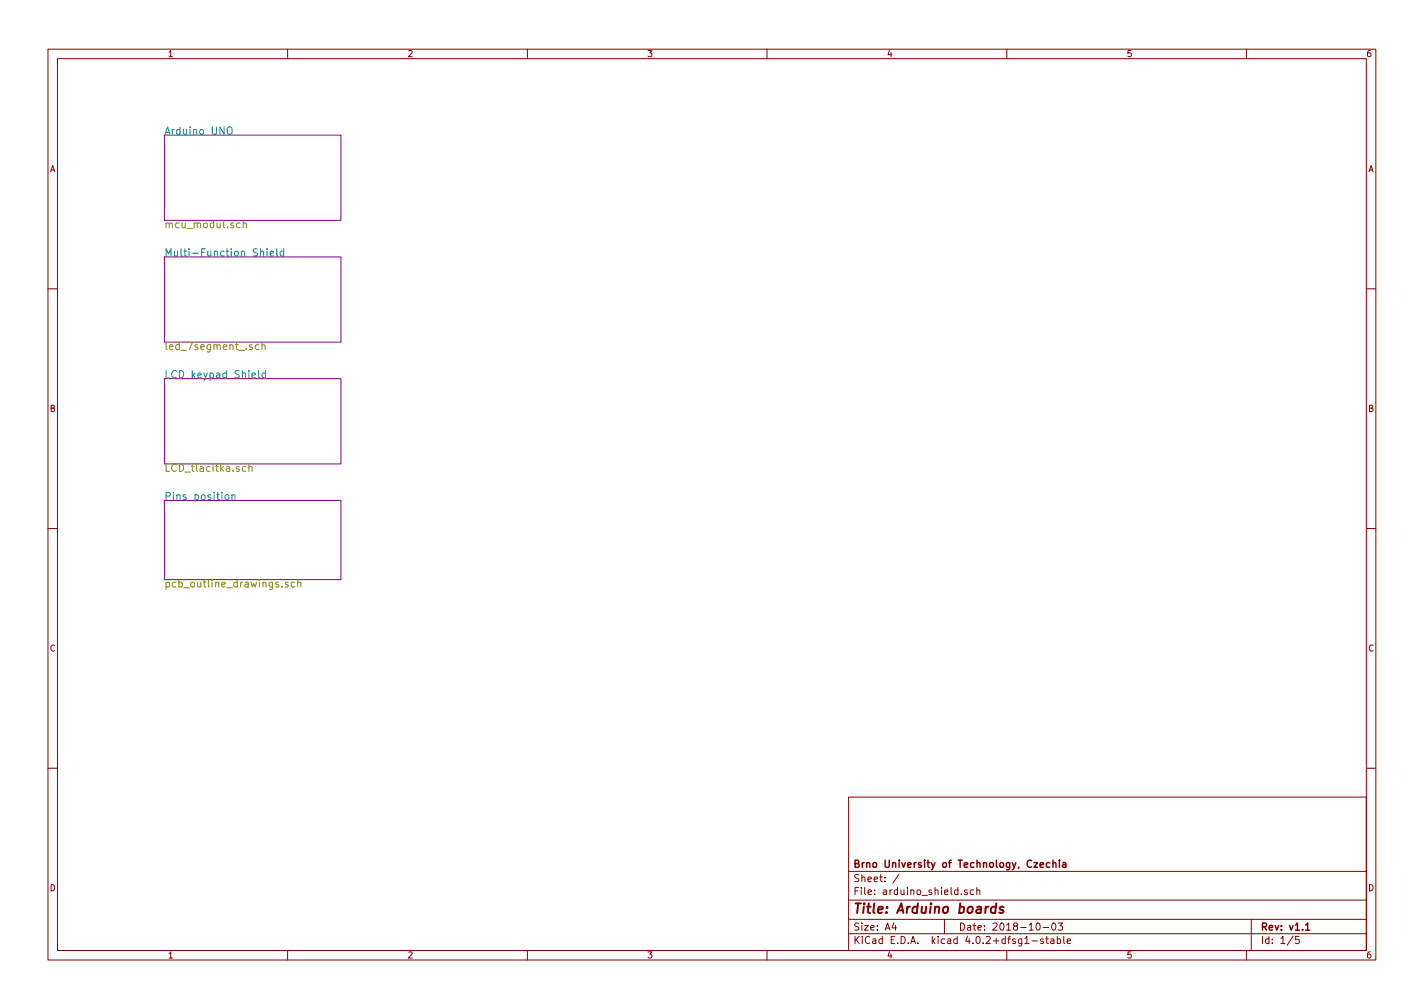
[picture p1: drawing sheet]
<svg xmlns="http://www.w3.org/2000/svg" width="297mm" height="210mm" viewBox="0 0 297 210" stroke-linecap="round" stroke-linejoin="round" font-family="sans-serif">
<g fill="none" stroke="#840000" stroke-width=".21">
<path d="M10 10.3h277v189.9h-277zM12 12.2h273v186.1h-273zM60 10.3v1.9M110 10.3v1.9M160 10.3v1.9M210 10.3v1.9M260 10.3v1.9M10 60.2h2M285 60.2h2M10 110.3h2M285 110.3h2M10 160.2h2"/>
<path d="M177 166.3h108v32h-108zM285 160.2h2M60 198.3v1.9M110 198.3v1.9M160 198.3v1.9M177 194.8h108M177 191.8h108M177 187.8h108M177 181.8h108M186.4 192.5l-.3 1h.9M186.8 193v1M187.5 182.3l-1.3 2"/>
<path d="M197 191.8v3M200.5 186.5v.1M201.8 185.7l-.4-.1-.2 .2v.2l.6 .2v.3h-.6M203.1 185.7l-.4-.1-.3 .3 .1 .6 .2 .1 .4-.1M203.8 185.7l.2-.1 .3 .1 .1 .9M203.8 185.1v1.5M210 198.3v1.9M215.3 196.3h1.1M216.3 192.7l.2-.2a.8 .8 0 0 1 .5 .8 .8 .8 0 0 1-.5 .7l-.4-.5zM217.6 193.5h1.1M217.6 195.9l-.3-.1-.3 .2 .1 .3 .5 .1v.3h-.6M218.1 195.8h.6"/>
<path d="M218.3 195.3v1.3l.4 .2M219.2 195.9h.6v.9M219.5 192.7l.2-.2a.8 .8 0 0 1 .6 .8 .8 .8 0 0 1-.6 .7l-.3-.5zM219.8 196.2l-.4 .1-.3 .2 .3 .3 .4-.1M220.5 195.9l.5-.1 .3 .3-.2 .6h-.6M220.5 195.3v1.5M220.7 192.5h1l-.5 .6 .4 .1v.7l-.2 .1-.7-.1M221.9 195.3v1.3l.2 .2M222.6 196.3l.7-.1v-.3l-.5-.1-.2 .2 .1 .7h.6M260 198.3v1.9M261 191.8v6.5M269.7 195.2l-1.2 2"/>
<path d="M271 195.3h-.7l-.1 .7h.7l.1 .2v.5l-.2 .1-.6-.1"/>
</g>
<path d="M219.6 179.4v1.5M221 179.4v.2M221 179.9v1M219 180l-.5-.1-.2 .3v.6l.2 .1 .5-.1M219.6 180.1l.2-.2 .4 .1 .1 .9M221.7 180h.6v.9M222.3 180.3l-.5 .1-.2 .2 .2 .3 .5-.1M272.3 193l.5-.5v1.5M272.3 194h.9" fill="none" stroke="#840000" stroke-width=".3"/>
<path d="M207.7 189.2l-.2-.1a.67 .67 0 0 0-.8 .4v.8l.3 .1 .6-.1M207.8 188.4l-.2 2M209.3 189.2l-.4-.1-.4 .4 .3 .3 .4 .1 .1 .3-.1 .1h-.8" fill="none" stroke="#840000" stroke-width=".41"/>
<path d="M34.3 28.2h36.8v17.8h-36.8zM34.3 53.6h36.8v17.8h-36.8zM34.3 79h36.8v17.8h-36.8zM34.3 104.4h36.8v16.5h-36.8z" fill="none" stroke="#840084" stroke-width=".21"/>
<g fill="none" stroke="#008484" stroke-width=".21">
<path d="M47.6 26.6a.5 .5 0 0 1 .6-.1 .5 .5 0 0 1 .2 .5v.8l-.3 .2a.53 .53 0 0 1-.7-.5v-.5zM54.3 52.5h.1a.36 .36 0 0 1 .6 .1v.8M55.7 51.9v.1M55.7 52.4v1M56.4 52.9l.7-.1-.1-.3-.4-.1-.2 .2v.7h.6M57.7 51.9v1.3l.3 .2M59.2 52.5l-.4-.1-.4 .3 .2 .6h.6M59.2 51.9v1.5M52.6 78.3l.7-.1-.1-.3-.4-.1-.2 .2 .1 .7h.5M53.9 77.3v1.3l.3 .2M55.4 77.9l-.4-.1-.3 .3 .1 .6h.6M55.4 77.3v1.5"/>
<path d="M47 103.3l.2-.1 .5 .1 .1 .6-.2 .2-.4 .1-.2-.1zM48.4 103.3h.1a.36 .36 0 0 1 .5 .1v.8M48.4 103.2v1"/>
</g>
<g fill="none" stroke="#848400" stroke-width=".21">
<path d="M50.1 46.6l-.4-.1-.3 .3 .1 .6h.6M50.7 46.7l.1-.1a.36 .36 0 0 1 .6 .1v.8M50.7 46v1.5M54 72l-.4-.1-.3 .3 .1 .6h.6M54.6 72.1l.1-.1a.36 .36 0 0 1 .6 .1v.8M54.6 71.4v1.5M51.3 97.4l-.4-.1-.4 .3 .2 .6h.6M51.9 97.5l.1-.1a.36 .36 0 0 1 .6 .1v.8M51.9 96.8v1.5M60.1 121.5l-.4-.1-.2 .3 .1 .2 .5 .1v.4h-.6M61.5 121.5l-.5-.1-.3 .3 .2 .7h.6M62.1 121.6l.1-.1a.36 .36 0 0 1 .6 .2v.7"/>
<path d="M62.1 120.9v1.5"/>
</g>
<text font-size="2.8" fill="#840000" x="178" y="190.5">Title: Arduino boards</text>
<g font-size="2.1" fill="#008484">
<text x="34.3" y="28.1">Arduino UNO</text>
<text x="34.3" y="53.5">Multi-Function Shield</text>
<text x="34.3" y="78.9">LCD keypad Shield</text>
<text x="34.3" y="104.3">Pins position</text>
</g>
<g font-size="2.1" fill="#848400">
<text x="34.3" y="47.6">mcu_modul.sch</text>
<text x="34.3" y="73">led_7segment_.sch</text>
<text x="34.3" y="98.4">LCD_tlacitka.sch</text>
<text x="34.3" y="122.5">pcb_outline_drawings.sch</text>
</g>
<g font-size="2.1" fill="#840000">
<text x="178" y="184">Sheet: /</text>
<text x="178" y="181">Brno University of Technology, Czechia</text>
<text x="178" y="186.7">File: arduino_shield.sch</text>
<text x="178" y="196.9">KiCad E.D.A. kicad 4.0.2+dfsg1-stable</text>
<text x="178" y="194.1">Size: A4</text>
<text x="200" y="194.1">Date: 2018-10-03</text>
<text x="263" y="194.1">Rev: v1.1</text>
<text x="263" y="196.9">Id: 1/5</text>
</g>
<g font-size="1.8" fill="#840000">
<text x="35" y="11.9">1</text>
<text x="85" y="11.9">2</text>
<text x="135" y="11.9">3</text>
<text x="185" y="11.9">4</text>
<text x="235" y="11.9">5</text>
<text x="285" y="11.9">6</text>
<text x="10.4" y="35.9">A</text>
<text x="285.4" y="35.9">A</text>
<text x="10.4" y="85.9">B</text>
<text x="285.4" y="85.9">B</text>
<text x="10.4" y="135.9">C</text>
<text x="285.4" y="135.9">C</text>
<text x="10.4" y="185.9">D</text>
<text x="285.4" y="185.9">D</text>
<text x="35" y="199.9">1</text>
<text x="85" y="199.9">2</text>
<text x="135" y="199.9">3</text>
<text x="185" y="199.9">4</text>
<text x="235" y="199.9">5</text>
<text x="285" y="199.9">6</text>
</g>
</svg>
